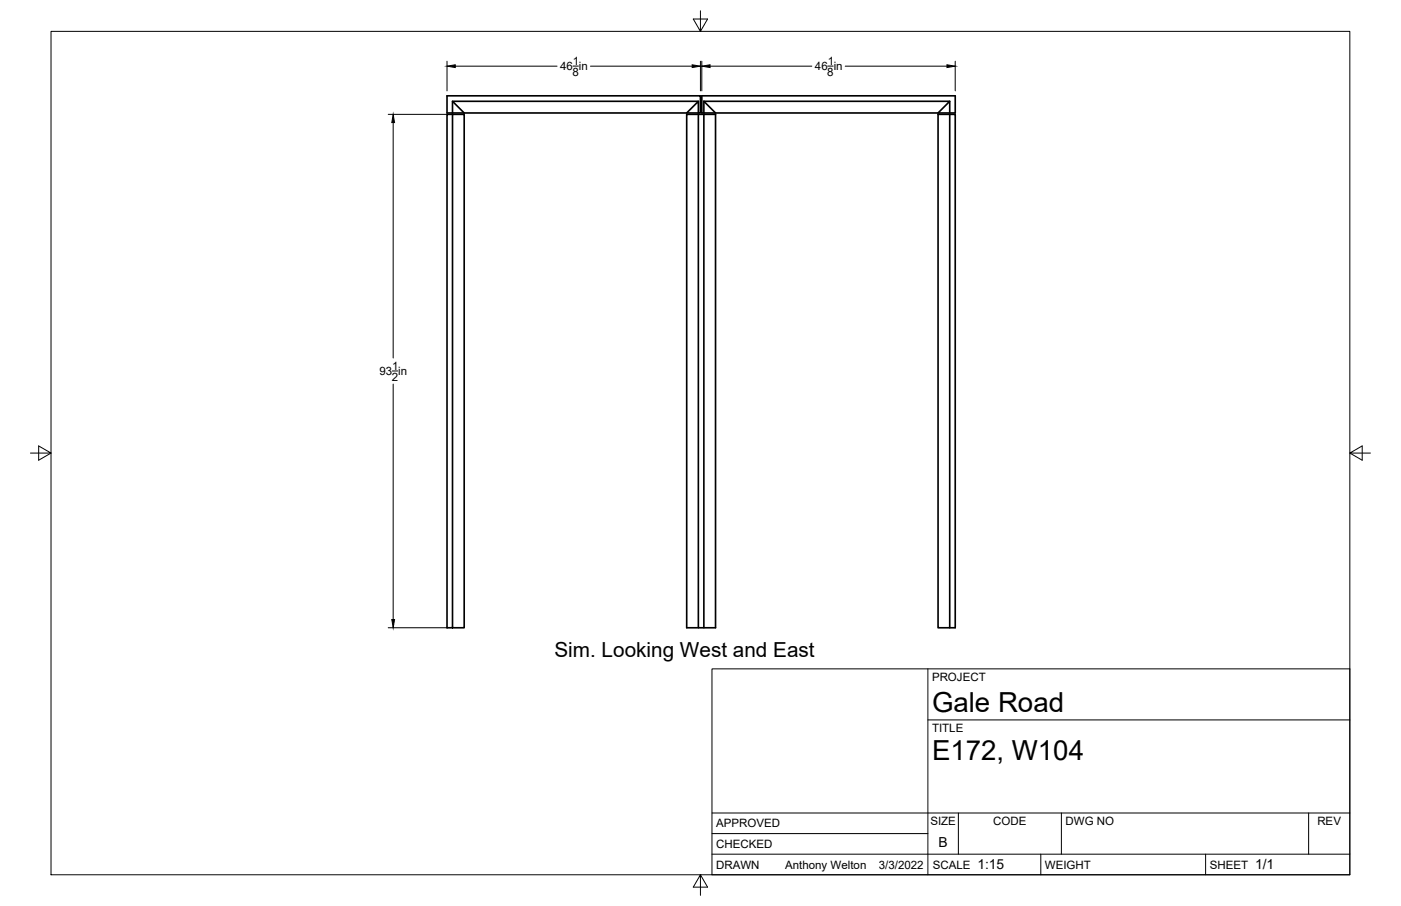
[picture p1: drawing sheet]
<svg xmlns="http://www.w3.org/2000/svg" width="432mm" height="279mm" viewBox="0 0 432 279" stroke-linecap="round" stroke-linejoin="round" font-family="sans-serif">
<!-- layer: Visible -->
<g fill="none" stroke="#000" stroke-width=".51">
<path d="M137.8 29.5h78.1v5.3h-78.1zM139.5 35.3h-1.7v158.3h5.3v-158.3h-3.6v158.3M139.5 31.2l3.6 3.6M211.6 35.3h8.9v158.3h-8.9zM211.6 34.8l3.6-3.6v3.6M215.2 31.2h-75.7v3.6M215.2 35.3v158.3M216.3 29.5h78.1v5.3h-78.1zM216.9 31.2l3.6 3.6M216.9 31.2h75.8l-3.6 3.6M216.9 31.2v3.6M216.9 35.3v158.3"/>
<path d="M292.7 35.3h1.7v158.3h-5.3v-158.3h3.6v158.3M292.7 31.2v3.6"/>
</g>
<!-- layer: Border -->
<path d="M15.7 9.7h400.3v260.1h-400.3zM215.9 3.3v6.4l-2.2-3.8h4.4l-2.2 3.8M9.4 139.7h6.3l-3.8-2.2v4.4l3.8-2.2M416 139.7l3.8 2.2v-4.4l-3.8 2.2h6.4M215.9 269.8l2.2 3.8h-4.4l2.2-3.8v6.3" fill="none" stroke="#000" stroke-width=".31"/>
<!-- layer: Titleblock -->
<path d="M219.4 206.3h196.6v63.5h-196.6zM286 206.3v63.5M286 222h130M219.4 257.1h66.6M219.4 250.7h196.6M295.4 250.7v12.7M327.1 250.7v12.7M403.3 250.7v12.7M219.4 263.4h196.6M320.8 263.4v6.4M371.6 263.4v6.4" fill="none" stroke="#000" stroke-width=".31"/>
<!-- layer: Dimensions -->
<g fill="none" stroke="#000" stroke-width=".31">
<path d="M137.8 18.9v9.1M215.9 18.9v9.1M216.3 18.9v9.1M294.4 18.9v9.1M119.7 35.3h18.2M121.2 37.8v72.6M140.3 20.4h31.4M176.6 20.4h1.7M182 20.4h31.3M218.8 20.4h31.4M255.1 20.4h1.7M260.5 20.4h31.4"/>
<path d="M120.9 114.4h1.7M121.2 118.4v72.7M119.7 193.6h18.2"/>
</g>
<path d="M137.8 20.4l2.5-.4v.8zM213.3 20l2.6 .4-2.6 .4zM216.3 20.4l2.5-.4v.8zM291.9 20l2.5 .4-2.5 .4zM121.2 35.3l.4 2.5h-.8zM120.8 191.1h.8l-.4 2.5z" fill="#000" stroke="#000" stroke-width=".31"/>
<g font-size="8.5">
<text x="287.3" y="219.5">Gale Road</text>
<text x="287.3" y="234.5">E172, W104</text>
</g>
<text font-size="6.4" x="170.9" y="202.5">Sim. Looking West and East</text>
<g font-size="4.3">
<text x="289.3" y="261.2">B</text>
<text x="301.2" y="268.1">1:15</text>
<text x="386.8" y="268.1">1/1</text>
</g>
<g font-size="3.5">
<text x="172.7" y="21.7">46 in</text>
<text x="176.4" y="23.4">8</text>
<text x="176.6" y="20">1</text>
<text x="251.2" y="21.7">46 in</text>
<text x="255" y="23.4">8</text>
<text x="255.1" y="20">1</text>
<text x="120.9" y="114">1</text>
<text x="116.9" y="115.7">93 in</text>
<text x="120.8" y="117.4">2</text>
<text x="287.3" y="210.1">PROJECT</text>
<text x="287.3" y="225.8">TITLE</text>
<text x="220.7" y="255.2">APPROVED</text>
<text x="286.7" y="254.5">SIZE</text>
<text x="306.1" y="254.5">CODE</text>
<text x="328.4" y="254.5">DWG NO</text>
<text x="406" y="254.5">REV</text>
<text x="220.7" y="261.5">CHECKED</text>
<text x="220.7" y="267.9">DRAWN</text>
<text x="242" y="267.9">Anthony Welton</text>
<text x="270.9" y="267.9">3/3/2022</text>
<text x="287.5" y="267.9">SCALE</text>
<text x="322.1" y="267.9">WEIGHT</text>
<text x="372.9" y="267.9">SHEET</text>
</g>
</svg>
